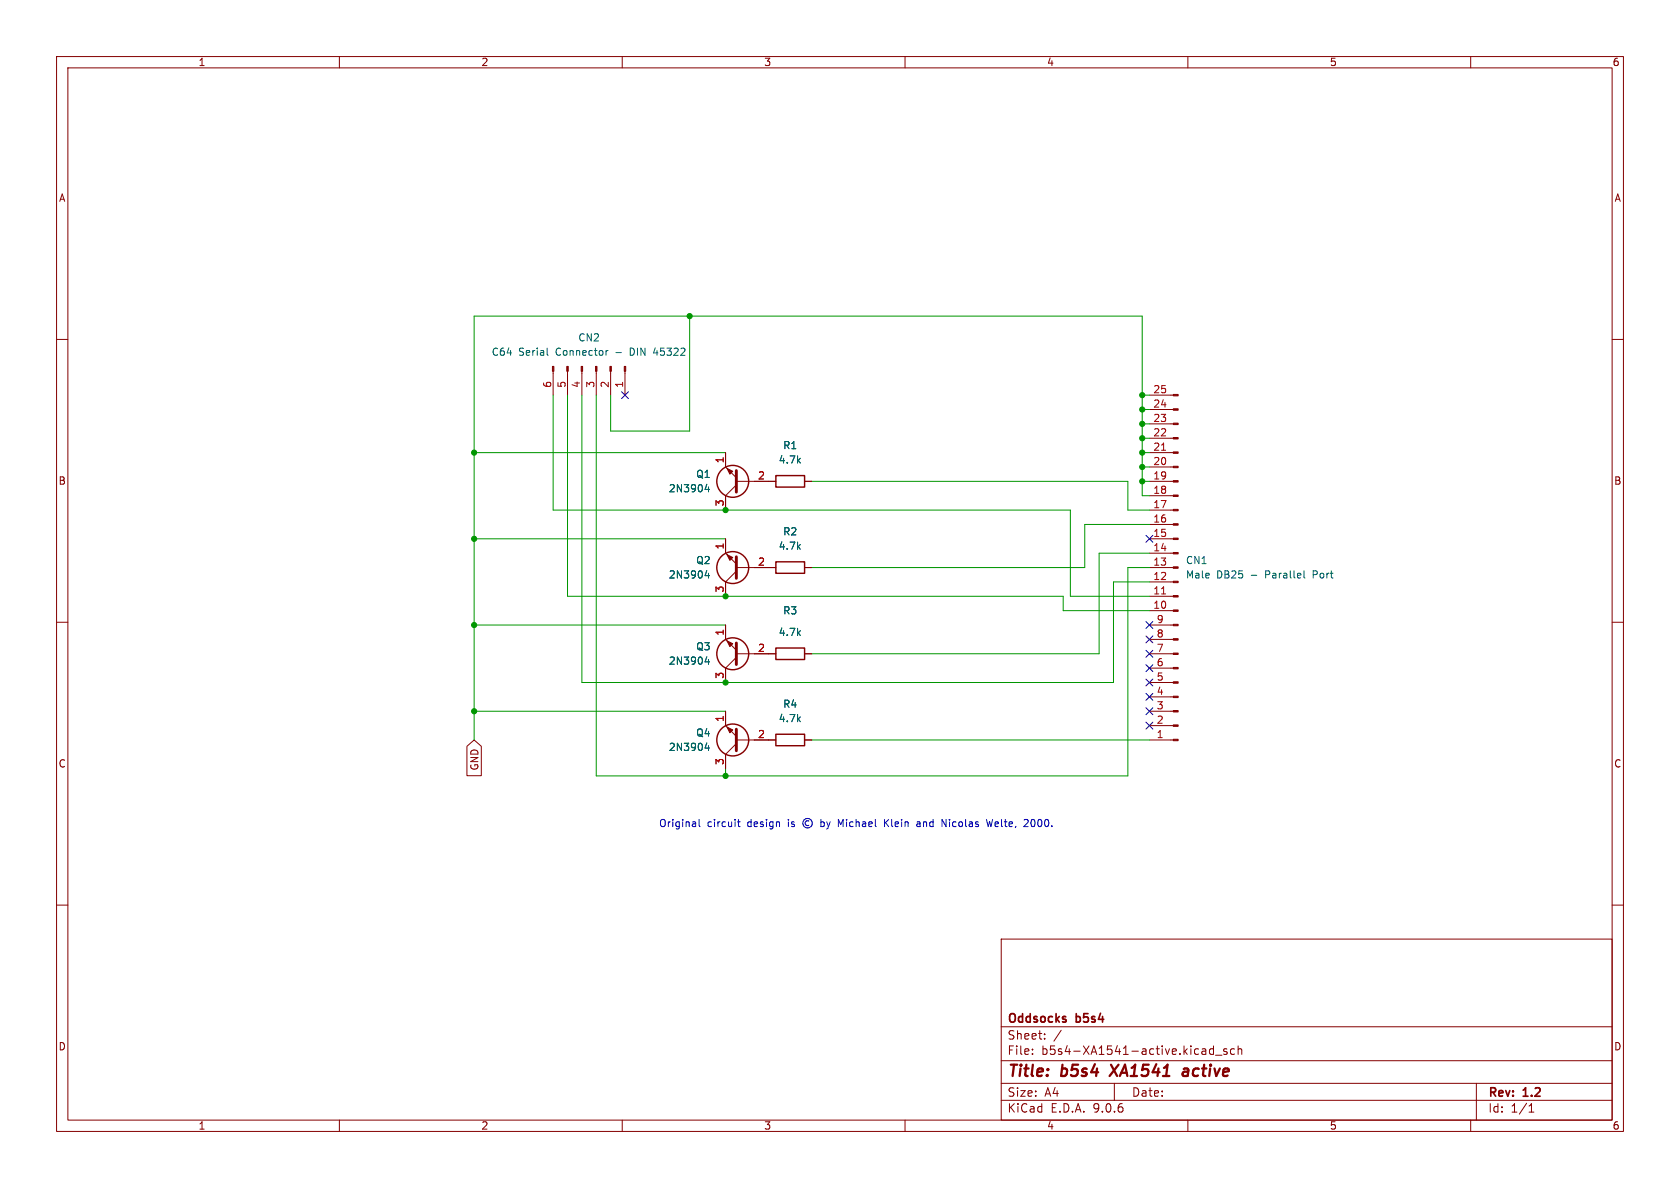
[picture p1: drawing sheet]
<svg xmlns="http://www.w3.org/2000/svg" width="297mm" height="210mm" viewBox="0 0 297 210" stroke-linecap="round" stroke-linejoin="round" font-family="sans-serif">
<g fill="none" stroke="#840000" stroke-width=".18">
<path d="M10 10h277v190h-277zM12 12h273v186h-273zM60 10v2M110 10v2M160 10v2M210 10v2M260 10v2M10 60h2M97.8 65.6v4.3M100.3 65.6v4.3M102.9 65.6v4.3M105.4 65.6v4.3"/>
<path d="M107.9 65.6v4.3M110.5 65.6v4.3M203.2 77.5h4.2M203.2 74.9h4.2M203.2 72.4h4.2M203.2 69.9h4.2M285 60h2M128.3 80v2.6l1.9 1.9M128.3 95.3v2.5l1.9 1.9M130.2 85.7l-1.9 1.9v2.6M130.2 85.1h7M142.2 85.1h1.3"/>
<path d="M203.2 85.1h4.2M203.2 97.8h4.2M203.2 95.3h4.2M203.2 92.7h4.2M203.2 90.2h4.2M203.2 87.6h4.2M203.2 82.6h4.2M203.2 80h4.2M10 110h2M128.3 110.5v2.5l1.9 1.9M130.2 101l-1.9 1.9v2.5M130.2 116.2l-1.9 1.9v2.6"/>
<path d="M130.2 100.3h7M130.2 115.6h7M142.2 100.3h1.3M142.2 115.6h1.3M203.2 100.3h4.2M203.2 115.6h4.2M203.2 118.1h4.2M203.2 113h4.2M203.2 110.5h4.2M203.2 108h4.2M203.2 105.4h4.2M203.2 102.9h4.2"/>
<path d="M285 110h2M82.5 131.9l1.3-1.1 1.3 1.1v5.2h-2.6zM128.3 125.7v2.6l1.9 1.9M130.2 130.8h7M130.2 131.4l-1.9 2v2.5M142.2 130.8h1.3M203.2 130.8h4.2M203.2 128.3h4.2M203.2 125.7h4.2M203.2 123.2h4.2M203.2 120.7h4.2M10 160h2"/>
<path d="M177 166h108v32h-108zM285 160h2M60 198v2M110 198v2M160 198v2M177 194.5h108M177 191.5h108M177 187.5h108M177 181.5h108M182.5 186.3v.1M182.5 185.5v.1M184.7 183.6v.1"/>
<path d="M184.7 182.8v.1M187.6 182.1l-1.3 2M197 191.5v3M210 198v2M214.5 184.9v1.5M214.5 185.5l-.4-.1-.3 .3v.4l.2 .2h.5M214.9 186.5h1.1M216.9 185.5l-.4-.1-.2 .2 .1 .2 .5 .2v.3h-.6M218.2 185.5l-.4-.1-.3 .3v.4l.2 .2h.5M218.9 185.5l.2-.1 .4 .1v.9M218.9 184.9v1.5M260 198v2"/>
<path d="M261 191.5v6.5M270.3 196.6h.9M270.3 195.5l.4-.4v1.5"/>
</g>
<path d="M197.7 188.2l-1.5 2M209.3 189l.2-.1 .5 .1M210.1 189.4h-.7a.4 .4 0 0 0-.3 .4 .4 .4 0 0 0 .2 .4l.7-.1" fill="none" stroke="#840000" stroke-width=".4"/>
<g fill="#840000" stroke="#840000" stroke-width=".18">
<path d="M110.4 64.8h.2v.8h-.2z"/>
<path d="M107.8 64.8h.3v.8h-.3z"/>
<path d="M105.3 64.8h.2v.8h-.2z"/>
<path d="M102.7 64.8h.3v.8h-.3z"/>
<path d="M100.2 64.8h.3v.8h-.3z"/>
<path d="M97.7 64.8h.2v.8h-.2z"/>
<path d="M128.5 128.5l1 .5-.5 .5z"/>
<path d="M128.5 98l1 .6-.5 .5z"/>
<path d="M128.5 82.8l1 .5-.5 .5z"/>
<path d="M128.5 113.3l1 .5-.5 .5z"/>
<path d="M207.4 130.7h.9v.2h-.9z"/>
<path d="M207.4 128.1h.9v.3h-.9z"/>
<path d="M207.4 125.6h.9v.3h-.9z"/>
<path d="M207.4 123.1h.9v.2h-.9z"/>
<path d="M207.4 120.5h.9v.3h-.9z"/>
<path d="M207.4 118h.9v.2h-.9z"/>
<path d="M207.4 115.4h.9v.3h-.9z"/>
<path d="M207.4 112.9h.9v.3h-.9z"/>
<path d="M207.4 110.4h.9v.2h-.9z"/>
<path d="M207.4 107.8h.9v.3h-.9z"/>
<path d="M207.4 105.3h.9v.2h-.9z"/>
<path d="M207.4 102.7h.9v.3h-.9z"/>
<path d="M207.4 100.2h.9v.3h-.9z"/>
<path d="M207.4 97.7h.9v.2h-.9z"/>
<path d="M207.4 95.1h.9v.3h-.9z"/>
<path d="M207.4 92.6h.9v.2h-.9z"/>
<path d="M207.4 90h.9v.3h-.9z"/>
<path d="M207.4 87.5h.9v.3h-.9z"/>
<path d="M207.4 85h.9v.2h-.9z"/>
<path d="M207.4 82.4h.9v.3h-.9z"/>
<path d="M207.4 79.9h.9v.2h-.9z"/>
<path d="M207.4 77.3h.9v.3h-.9z"/>
<path d="M207.4 74.8h.9v.3h-.9z"/>
<path d="M207.4 72.3h.9v.2h-.9z"/>
<path d="M207.4 69.7h.9v.3h-.9z"/>
</g>
<path d="M96.7 61.5v1.1l.2 .2M107.5 62l-.4 .2M115.8 61.5l-.3 .9h.8M125 85.6l-.3 .9h.7M125.3 86.1v.8M125 100.8l-.3 1h.7M125 116.1l-.3 .9h.7M125.3 101.3v.9M125.3 116.6v.8M230.5 100.9v1.1l.2 .2M125 131.3l-.3 .9h.7M125.3 131.8v.9" fill="none" stroke="#006464" stroke-width=".18"/>
<g fill="none" stroke="#840000" stroke-width=".25">
<path d="M137.2 99.3h5v2h-5zM137.2 84.1h5v2h-5zM137.2 114.6h5v2h-5zM137.2 129.8h5v2h-5z"/>
<circle cx="129.5" cy="85.1" r="2.82"/>
<circle cx="129.5" cy="115.6" r="2.82"/>
<circle cx="129.5" cy="100.3" r="2.82"/>
<circle cx="129.5" cy="130.8" r="2.82"/>
</g>
<path d="M130.2 83.2v3.8M130.2 98.4v3.8M130.2 113.7v3.8M130.2 128.9v3.8" fill="none" stroke="#840000" stroke-width=".51"/>
<path d="M205.3 79.6h.8M205.3 105h.8" fill="none" stroke="#a90000" stroke-width=".18"/>
<g fill="none" stroke="#009600" stroke-width=".18">
<path d="M121.9 55.9v20.3h-14v-6.3M97.8 69.9v20.3h91.4v15.2h14M100.3 69.9v35.5h87.7v2.6h15.2M102.9 69.9v50.8h93.9v-17.8h6.4M105.4 69.9v67.3h94v-36.9h3.8M201.9 72.4h1.3M201.9 77.5h1.3M201.9 74.9h1.3M201.9 69.9h1.3M83.8 80h44.5M83.8 95.3h44.5M143.5 85.1h55.9v5.1h3.8"/>
<path d="M201.9 82.6h1.3M201.9 80h1.3M201.9 85.1h1.3M203.2 92.7h-11.4v7.6h-48.3M203.2 97.8h-8.9v17.8h-50.8M203.2 87.6h-1.3v-31.7h-118.1v74.9M83.8 110.5h44.5M83.8 125.7h44.5M128.3 135.9v1.3M143.5 130.8h59.7"/>
</g>
<g fill="none" stroke="#000084" stroke-width=".18">
<path d="M109.9 69.2l1.2 1.3M111.1 69.2l-1.2 1.3M202.6 94.6l1.2 1.3M203.8 94.6l-1.2 1.3M202.6 117.5l1.2 1.2M202.6 115l1.2 1.2M202.6 109.9l1.2 1.2M202.6 112.4l1.2 1.2M203.8 117.5l-1.2 1.2M203.8 115l-1.2 1.2M203.8 109.9l-1.2 1.2M203.8 112.4l-1.2 1.2"/>
<path d="M202.6 127.7l1.2 1.2M202.6 125.1l1.2 1.2M202.6 120l1.2 1.3M202.6 122.6l1.2 1.2M203.8 127.7l-1.2 1.2M203.8 125.1l-1.2 1.2M203.8 120l-1.2 1.3M203.8 122.6l-1.2 1.2"/>
</g>
<g fill="none" stroke="#0000c2" stroke-width=".18">
<path d="M123.6 144.9v1l.2 .2M130.4 145.3h.5M130.6 144.9v1l.3 .2M143 145.2a.44 .44 0 0 0-.7 .3 .44 .44 0 0 0 .7 .4M145.1 145.3h.4l.2 .2-.1 .6h-.5M145.1 144.9v1.2M146.2 145.3l.3 .8M146.5 146.1l-.3 .4M146.8 145.3l-.3 .8M148.6 145.8l-.4-.9v1.2M156.4 144.9v1.2M156.6 145.4l.5 .7"/>
<path d="M157.1 144.9l-.7 .7M162.1 145.3h.5l.1 .8M162.7 145.6h-.5l-.1 .2 .1 .3h.5M166.5 144.9l.8 1.2v-1.2M174.4 144.9l.3 1.2 .2-.9 .3 .9 .3-1.2M181.5 144.9l.3 .2-.1 .3-.7 .7h.8M182.4 145l-.1 .3 .1 .7"/>
<circle cx="142.8" cy="145.5" r=".85"/>
</g>
<g fill="#009600" stroke="#009600" stroke-width=".18">
<circle cx="128.3" cy="105.4" r=".46"/>
<circle cx="128.3" cy="90.2" r=".46"/>
<circle cx="201.9" cy="69.9" r=".46"/>
<circle cx="201.9" cy="72.4" r=".46"/>
<circle cx="201.9" cy="74.9" r=".46"/>
<circle cx="83.8" cy="125.7" r=".46"/>
<circle cx="83.8" cy="95.3" r=".46"/>
<circle cx="83.8" cy="110.5" r=".46"/>
<circle cx="83.8" cy="80" r=".46"/>
<circle cx="121.9" cy="55.9" r=".46"/>
<circle cx="128.3" cy="120.7" r=".46"/>
<circle cx="128.3" cy="137.2" r=".46"/>
<circle cx="201.9" cy="80" r=".46"/>
<circle cx="201.9" cy="82.6" r=".46"/>
<circle cx="201.9" cy="85.1" r=".46"/>
<circle cx="201.9" cy="77.5" r=".46"/>
</g>
<g font-size="2.8" fill="#840000">
<text x="178" y="190.9">Title:</text>
<text x="187.7" y="190.9">b5s4</text>
<text x="197.2" y="190.9">XA1541</text>
<text x="210.8" y="190.9">active</text>
</g>
<g font-size="2.1" fill="#840000">
<text x="178" y="184">Sheet:</text>
<text x="178" y="181.2">Oddsocks</text>
<text x="190.3" y="181.2">b5s4</text>
<text x="178" y="186.7">File:</text>
<text x="184.1" y="186.7">b5s4-XA1541-active.kicad_sch</text>
<text x="178" y="196.9">KiCad</text>
<text x="178" y="194.1">Size:</text>
<text x="184.7" y="194.1">A4</text>
<text x="185.7" y="196.9">E.D.A.</text>
<text x="193.3" y="196.9">9.0.6</text>
<text x="200" y="194.1">Date:</text>
<text x="263" y="194.3">Rev:</text>
<text x="263" y="196.9">Id:</text>
<text x="267.1" y="196.9">1/1</text>
<text x="269.4" y="194.3">1.2</text>
</g>
<g font-size="1.8" fill="#840000">
<text x="35" y="11.9">1</text>
<text x="85" y="11.9">2</text>
<text x="135" y="11.9">3</text>
<text x="185" y="11.9">4</text>
<text x="235" y="11.9">5</text>
<text x="285" y="11.9">6</text>
<text x="10.3" y="35.9">A</text>
<text x="285.3" y="35.9">A</text>
<text x="10.3" y="85.9">B</text>
<text x="285.3" y="85.9">B</text>
<text x="10.3" y="135.9">C</text>
<text x="84.8" y="136.3" transform="rotate(-90 84.8 136.3)">GND</text>
<text x="285.3" y="135.9">C</text>
<text x="10.3" y="185.9">D</text>
<text x="285.3" y="185.9">D</text>
<text x="35" y="199.9">1</text>
<text x="85" y="199.9">2</text>
<text x="135" y="199.9">3</text>
<text x="185" y="199.9">4</text>
<text x="235" y="199.9">5</text>
<text x="285" y="199.9">6</text>
</g>
<g font-size="1.8" fill="#006464">
<text x="86.8" y="63.1">C64</text>
<text x="91.7" y="63.1">Serial</text>
<text x="98.4" y="63.1">Connector</text>
<text x="102.1" y="60.6">CN2</text>
<text x="109.1" y="63.1">-</text>
<text x="111.8" y="63.1">DIN</text>
<text x="116.2" y="63.1">45322</text>
<text x="137.6" y="82.1">4.7k</text>
<text x="138.4" y="79.6">R1</text>
<text x="118.1" y="87.2">2N3904</text>
<text x="123" y="84.7">Q1</text>
<text x="138.4" y="94.8">R2</text>
<text x="123" y="99.9">Q2</text>
<text x="137.6" y="97.4">4.7k</text>
<text x="209.6" y="99.9">CN1</text>
<text x="118.1" y="102.5">2N3904</text>
<text x="209.6" y="102.5">Male</text>
<text x="215.1" y="102.5">DB25</text>
<text x="221.2" y="102.5">-</text>
<text x="224" y="102.5">Parallel</text>
<text x="232.6" y="102.5">Port</text>
<text x="137.6" y="112.6">4.7k</text>
<text x="138.4" y="108.8">R3</text>
<text x="118.1" y="117.7">2N3904</text>
<text x="123" y="115.2">Q3</text>
<text x="138.4" y="125.3">R4</text>
<text x="123" y="130.4">Q4</text>
<text x="137.6" y="127.9">4.7k</text>
<text x="118.1" y="132.9">2N3904</text>
</g>
<g font-size="1.8" fill="#a90000">
<text x="97.5" y="68.7" transform="rotate(-90 97.5 68.7)">6</text>
<text x="100.1" y="68.7" transform="rotate(-90 100.1 68.7)">5</text>
<text x="102.6" y="68.7" transform="rotate(-90 102.6 68.7)">4</text>
<text x="105.2" y="68.7" transform="rotate(-90 105.2 68.7)">3</text>
<text x="107.7" y="68.7" transform="rotate(-90 107.7 68.7)">2</text>
<text x="110.2" y="68.7" transform="rotate(-90 110.2 68.7)">1</text>
<text x="203.8" y="69.6">25</text>
<text x="203.8" y="77.2">22</text>
<text x="203.8" y="74.7">23</text>
<text x="203.8" y="72.1">24</text>
<text x="128" y="82" transform="rotate(-90 128 82)">1</text>
<text x="203.8" y="82.3">20</text>
<text x="203.8" y="79.8">21</text>
<text x="128" y="89.6" transform="rotate(-90 128 89.6)">3</text>
<text x="133.9" y="84.8">2</text>
<text x="203.8" y="89.9">17</text>
<text x="203.8" y="87.4">18</text>
<text x="203.8" y="84.8">19</text>
<text x="203.8" y="95">15</text>
<text x="203.8" y="92.5">16</text>
<text x="128" y="97.2" transform="rotate(-90 128 97.2)">1</text>
<text x="133.9" y="100.1">2</text>
<text x="203.8" y="100.1">13</text>
<text x="203.8" y="97.5">14</text>
<text x="128" y="104.8" transform="rotate(-90 128 104.8)">3</text>
<text x="203.8" y="107.7">10</text>
<text x="203.8" y="105.2">11</text>
<text x="203.8" y="102.6">12</text>
<text x="128" y="112.5" transform="rotate(-90 128 112.5)">1</text>
<text x="204.4" y="112.8">8</text>
<text x="204.4" y="110.2">9</text>
<text x="133.9" y="115.3">2</text>
<text x="204.4" y="117.9">6</text>
<text x="204.4" y="115.3">7</text>
<text x="128" y="120.1" transform="rotate(-90 128 120.1)">3</text>
<text x="204.4" y="125.5">3</text>
<text x="204.4" y="122.9">4</text>
<text x="204.4" y="120.4">5</text>
<text x="128" y="127.7" transform="rotate(-90 128 127.7)">1</text>
<text x="133.9" y="130.6">2</text>
<text x="204.4" y="130.6">1</text>
<text x="204.4" y="128">2</text>
<text x="128" y="135.3" transform="rotate(-90 128 135.3)">3</text>
</g>
<g font-size="1.8" fill="#0000c2">
<text x="116.4" y="146.4">Original</text>
<text x="125" y="146.4">circuit</text>
<text x="132.2" y="146.4">design</text>
<text x="139.6" y="146.4">is</text>
<text x="149" y="146.4">Michael</text>
<text x="157.4" y="146.4">Klein</text>
<text x="163.3" y="146.4">and</text>
<text x="168" y="146.4">Nicolas</text>
<text x="176.1" y="146.4">Welte,</text>
<text x="182.9" y="146.4">2000.</text>
</g>
</svg>
